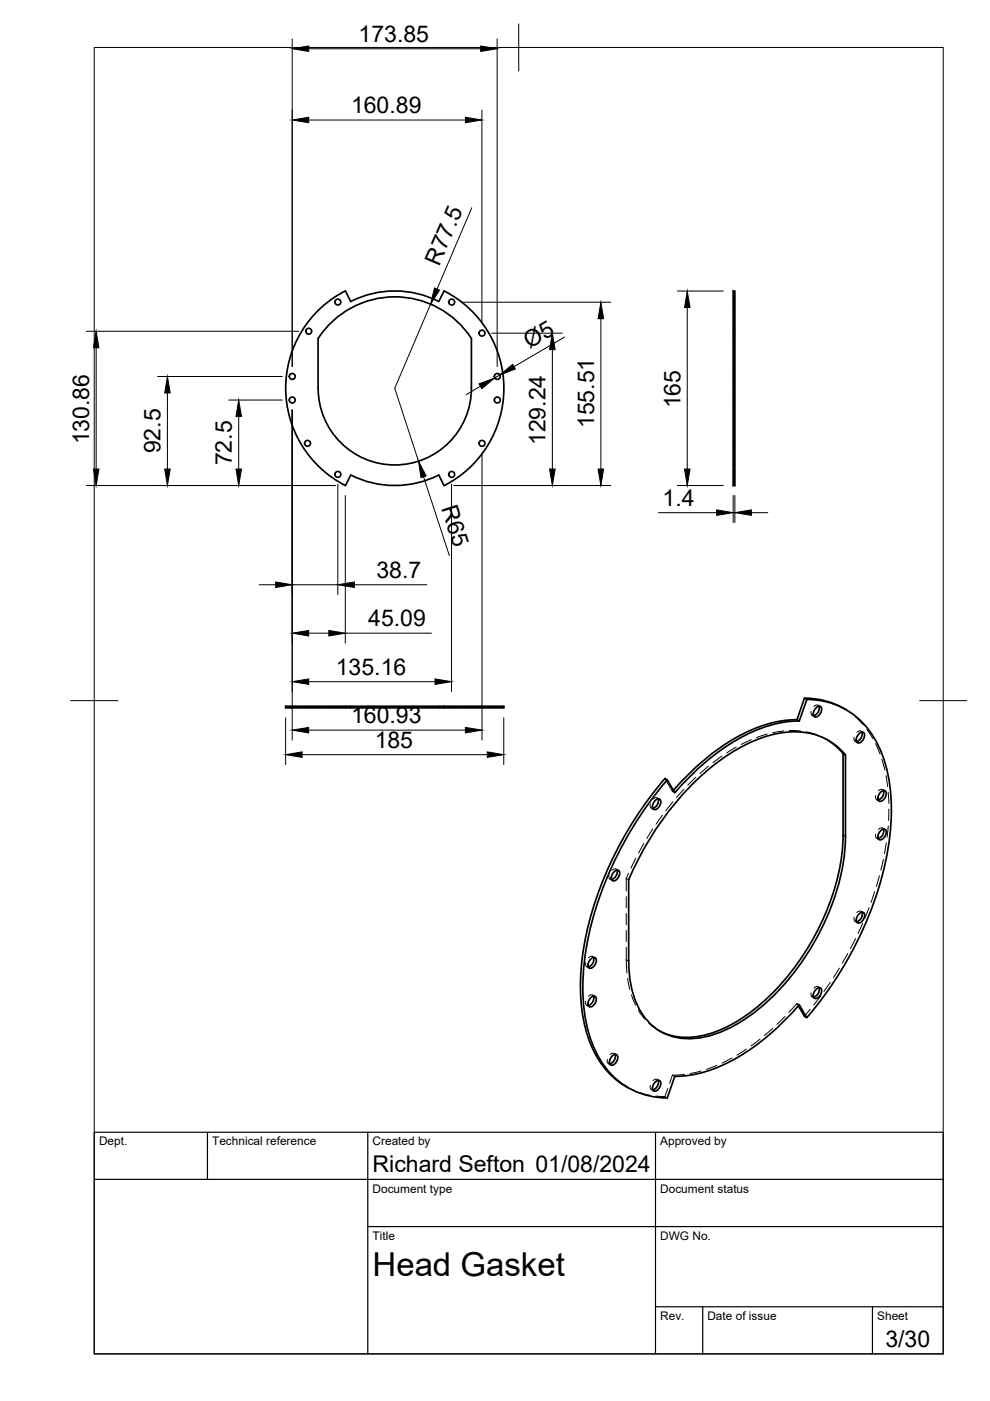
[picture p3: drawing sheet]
<svg xmlns="http://www.w3.org/2000/svg" width="210mm" height="297mm" viewBox="0 0 210 297" stroke-linecap="round" stroke-linejoin="round" font-family="sans-serif">
<!-- layer: Visible -->
<g fill="none" stroke="#000" stroke-width=".36">
<path d="M67.4 71.8v10.5M67.5 71.8a19.4 19.4 0 0 1 32.4 0v10.5a16.2 16.2 0 0 1-16.2 16.3 16.2 16.2 0 0 1-16.2-16.3M73.2 61.7a23.2 23.2 0 0 0-12.6 20.6 23.2 23.2 0 0 0 12.6 20.7l1.2-2.3a20.6 20.6 0 0 0 18.6 0l1.1 2.3M73.2 61.7l1.2 2.2a20.6 20.6 0 0 1 18.6 0l1.2-2.2a23.1 23.1 0 0 1 12.6 20.6 23.1 23.1 0 0 1-12.6 20.7M155.4 61.7h.4v41.3h-.4zM73.2 149.7v.4h-12.6v-.4h33.5M74.4 149.7v.4h-1.2M74.4 150.1h18.6M93 149.7v.4h1.1v-.4M94.1 149.7h12.7v.4h-12.7M169 152.6a28.2 28.2 0 0 0-15.5 5.4 53.7 53.7 0 0 0-10.7 9.6M169.5 152.9a30 30 0 0 0-17.7 6.9l-4.4 3.8-4.3 4.5"/>
<path d="M170.6 148l.5 .3-1.6 4.6-.5-.3zM170.6 148a16.4 16.4 0 0 1 8.7 2.5M171.1 148.3a16.7 16.7 0 0 1 15.9 11.6 40 40 0 0 1 1 21.9 76.6 76.6 0 0 1-16.9 34M173 150.1a.65 .65 0 0 1 1.1-.1 1.54 1.54 0 0 1-1.4 2 1.42 1.42 0 0 1 .3-1.9zM173.7 149.7a1.74 1.74 0 0 1-1.2 2M175.4 156.8l2 1.6 1.4 1.4M178.8 159.8v17.2a49.6 49.6 0 0 1-10.3 28 40.5 40.5 0 0 1-16.2 13.5 14.8 14.8 0 0 1-12.5 .1M178.8 159.8l.5 .3v17.2a48.6 48.6 0 0 1-9.2 26.5 42.7 42.7 0 0 1-15.7 14.3 15.9 15.9 0 0 1-13.1 1.2 13 13 0 0 1-7.3-9.5l-.6-3.9-.1-2.1v-17.3a60.4 60.4 0 0 1 21.5-26.8 24.1 24.1 0 0 1 16-4.4 13.3 13.3 0 0 1 8.5 4.8M182.1 155.6a.65 .65 0 0 1 1.1-.1 1.54 1.54 0 0 1-1.4 2 1.42 1.42 0 0 1 .3-1.9zM182.8 155.2a1.74 1.74 0 0 1-1.2 2M138.9 169.7a.65 .65 0 0 1 1.1-.1 1.54 1.54 0 0 1-1.4 2 1.42 1.42 0 0 1 .3-1.9zM139.6 169.4a1.74 1.74 0 0 1-1.2 2"/>
<path d="M141.5 165.3a75.4 75.4 0 0 0-17.5 38.1 35.7 35.7 0 0 0 2.2 19.4 16.4 16.4 0 0 0 15.3 10l1.6-4.6M143.1 168.1l-1.6-2.8-.5-.2a75.3 75.3 0 0 0-17.5 37.9 35.8 35.8 0 0 0 2.4 19.9 17.2 17.2 0 0 0 7.3 7.7M186.7 176.1a.65 .65 0 0 1 1.1 0 1.54 1.54 0 0 1-1.4 1.9 1.42 1.42 0 0 1 .3-1.9zM186.7 167.9a.65 .65 0 0 1 1.1 0 1.54 1.54 0 0 1-1.4 1.9 1.42 1.42 0 0 1 .3-1.9zM187.3 175.8a1.74 1.74 0 0 1-1.1 2M187.3 167.6a1.74 1.74 0 0 1-1.1 2M130.2 184.8a.65 .65 0 0 1 1.1 0 1.54 1.54 0 0 1-1.4 1.9 1.42 1.42 0 0 1 .3-1.9zM130.8 184.5a1.74 1.74 0 0 1-1.1 2M182.2 193.7a.65 .65 0 0 1 1.1 0 1.54 1.54 0 0 1-1.5 2 1.42 1.42 0 0 1 .4-2zM182.8 193.4a1.74 1.74 0 0 1-1.2 2M125.3 211.5a.65 .65 0 0 1 1.1 0 1.54 1.54 0 0 1-1.5 1.9 1.42 1.42 0 0 1 .4-1.9zM125.3 203.3a.65 .65 0 0 1 1.1 0 1.54 1.54 0 0 1-1.5 1.9 1.42 1.42 0 0 1 .4-1.9z"/>
<path d="M125.9 211.2a1.74 1.74 0 0 1-1.2 2M125.9 203a1.74 1.74 0 0 1-1.2 2M169.3 213.3l1.3 2.2 .5 .3-1.6-2.8a46.2 46.2 0 0 1-19.2 14 22.4 22.4 0 0 1-7.2 1.2M173 209.7a.65 .65 0 0 1 1.1 0 1.54 1.54 0 0 1-1.4 2 1.42 1.42 0 0 1 .3-2zM173.7 209.4a1.74 1.74 0 0 1-1.2 2M129.8 223.9a.65 .65 0 0 1 1.1-.1 1.54 1.54 0 0 1-1.4 2 1.42 1.42 0 0 1 .3-1.9zM130.4 223.5a1.74 1.74 0 0 1-1.1 2.1M138.9 229.4a.65 .65 0 0 1 1.1-.1 1.54 1.54 0 0 1-1.4 2 1.42 1.42 0 0 1 .3-1.9zM139.6 229.1a1.74 1.74 0 0 1-1.2 2"/>
<circle cx="62" cy="79.8" r=".62"/>
<circle cx="65.5" cy="70.2" r=".62"/>
<circle cx="71.6" cy="64" r=".62"/>
<circle cx="95.8" cy="64" r=".62"/>
<circle cx="102.2" cy="70.6" r=".62"/>
<circle cx="105.4" cy="79.8" r=".62"/>
<circle cx="62" cy="84.8" r=".62"/>
<circle cx="65.2" cy="94" r=".62"/>
<circle cx="102.2" cy="94" r=".62"/>
<circle cx="105.4" cy="84.8" r=".62"/>
<circle cx="71.6" cy="100.6" r=".62"/>
<circle cx="95.8" cy="100.6" r=".62"/>
</g>
<!-- layer: Hidden -->
<g fill="none" stroke="#000" stroke-width=".21">
<path d="M155.4 71.8h.4M155.4 63.9h.4M155.4 70h.4M155.4 71.3h.4M155.4 63.4h.4M155.4 64.7h.4M155.4 69.6h.4M155.4 70.9h.4M155.4 79.2h.4M155.4 62.9h.4M155.4 84.2h.4M155.4 85.5h.4"/>
<path d="M155.4 100h.4M155.4 93.4h.4M155.4 94.6h.4M155.4 98.6h.4M155.4 80.4h.4M155.4 100.7h.4M155.4 101.2h.4M61.3 149.7v.4M62.6 149.7v.4M64.6 149.7v.4M64.8 149.7v.4M65.8 149.7v.4"/>
<path d="M66.1 149.7v.4M67.4 149.7v.4M71 149.7v.4M72.3 149.7v.4M95.1 149.7v.4M96.4 149.7v.4M99.9 149.7v.4M101.6 149.7v.4M102.8 149.7v.4M104.8 149.7v.4M106.1 149.7v.4M156.1 158.4l-2 1.2"/>
<path d="M159.3 156.8l-2.2 1M162.7 155.6l-2.3 .8M166.2 155l-2.4 .3M167.4 154.9l2.3 .1M170.9 155.2l2.3 .6M172 150.8a.64 .64 0 0 0 .5 1M172.2 151.7l.5 .3M173.5 149.5l.4 .3M173.7 149.8a.62 .62 0 0 0-1.1 0M174.3 156.3l1.1 .5M175.1 156.7l.5 .3M178.9 150.2l1.5 1"/>
<path d="M181.1 156.3a.62 .62 0 0 0 .5 .9M181.3 157.2l.5 .3M181.4 152l1.6 1.7M182.5 155l.5 .3M182.8 155.2a.65 .65 0 0 0-1.1 .1M183.8 154.6l1.3 2M185.6 157.7l1 2.2M136.5 178.8l-1.1 2.1M137.9 170.4a.61 .61 0 0 0 .5 1M138.1 171.3l.5 .3M138.4 175.8l-1.3 2M139.3 169.2l.5 .2"/>
<path d="M139.5 169.4a.63 .63 0 0 0-1 0M140.5 172.8l-1.4 2M141 165.1l1.6 2.7M142.6 167.8l.5 .3M142.7 170l-1.5 1.9M142.8 167.6l-.2 .2M145 167.3l-1.6 1.8M147.5 164.8l-1.7 1.7M150.2 162.4l-1.8 1.6M153.1 160.3l-1.9 1.4M185.7 176.9a.61 .61 0 0 0 .5 .9M185.7 168.7a.62 .62 0 0 0 .5 .9"/>
<path d="M185.9 177.7l.5 .3M185.9 169.6l.5 .2M187 161l.6 2.3M187.1 175.6l.5 .3M187.1 167.4l.5 .3M187.3 175.8a.63 .63 0 0 0-1.1 0M187.3 167.6a.65 .65 0 0 0-1.1 0M187.9 164.5l.3 2.3M187.9 178.7l-.4 2.3M188.3 168l.2 2.4M188.3 175.1l-.2 2.4M188.5 171.5l-.1 2.4"/>
<path d="M129.1 185.5a.62 .62 0 0 0 .6 1M129.4 186.4l.5 .3M130.6 184.3l.5 .3M130.8 184.5a.62 .62 0 0 0-1.1 0M132.8 186.3v2.6M132.8 190.1v2.4M132.8 193.7v2.4M132.8 197.3v2.3M132.8 186.3l.5 .2M133.3 185.2l-.5 1.1M134.8 181.9l-1 2.2M181.1 194.5a.61 .61 0 0 0 .5 .9"/>
<path d="M181.3 195.4l.5 .3M181.4 199l-1.1 2.1M182.6 193.2l.4 .3M182.8 193.4a.63 .63 0 0 0-1.1 .1M182.9 195.8l-1 2.1M184.3 192.5l-.9 2.2M185.4 189.1l-.7 2.2M186.5 185.7l-.7 2.2M187.3 182.2l-.5 2.3M124.2 212.2a.64 .64 0 0 0 .5 1M124.2 204.1a.64 .64 0 0 0 .5 .9M124.4 213.1l.5 .3"/>
<path d="M124.4 205l.5 .2M125.7 211l.5 .3M125.7 202.8l.5 .3M125.9 211.2a.62 .62 0 0 0-1.1 0M125.9 203a.62 .62 0 0 0-1.1 .1M132.8 200.8l.1 5.5M133.1 207.4l.4 2.4M133.9 210.9l.9 2.2M135.3 214.2l1.4 1.9M137.6 217l2.2 1.6M139.6 218.4l.4 .3M163.9 218l-1.8 1.6"/>
<path d="M166.4 215.5l-1.7 1.7M169 212.8l-1.8 1.9M169 212.8l.3 .5M169 212.8l.5 .2M171.8 214l-1.2 1.5M172 210.5a.64 .64 0 0 0 .5 .9M172.2 211.4l.5 .3M173.5 209.2l.4 .3M173.7 209.5a.62 .62 0 0 0-1.1 0M174 211.2l-1.5 1.9M176 208.3l-1.3 1.9M178 205.3l-1.3 2"/>
<path d="M179.7 202.2l-1.1 2M128.8 224.6a.62 .62 0 0 0 .5 1M129 225.5l.5 .3M130.2 223.3l.5 .3M130.4 223.6a.62 .62 0 0 0-1.1 0M132.7 230.3l1.7 .9M135.6 231.6l2.3 .6M137.9 230.1a.61 .61 0 0 0 .5 1M138.1 231l.5 .3M139 232.4l2 .1M139.3 228.9l.5 .2M139.5 229.1a.63 .63 0 0 0-1 0"/>
<path d="M141 232.5l.5 .3M141.6 230.8l-.6 1.7M142.6 228l-.6 1.7M142.6 228l.5 .2M145.1 227.8l-2.5 .2M148.7 227.1l-2.4 .5M152 225.9l-2.2 .8M155.2 224.3l-2.1 1.1M158.3 222.4l-2 1.3M161.1 220.3l-1.9 1.4"/>
</g>
<!-- layer: Hidden Narrow -->
<path d="M132.8 203.5l.5 .3" fill="none" stroke="#000" stroke-width=".21"/>
<!-- layer: Visible Narrow -->
<path d="M178.8 177l.5 .3" fill="none" stroke="#000" stroke-width=".21"/>
<!-- layer: BORDER -->
<path d="M20 10.1h180v276.9h-180zM110 5.1v10M15 148.6h10M195 148.6h10" fill="none" stroke="#000" stroke-width=".21"/>
<!-- layer: TITLEBLOCK -->
<path d="M20 240.1h180v46.9h-180zM20 250h180M44 240.1v9.9M78 240.1v46.9M139 240.1v46.9M78 260.1h122M139 277.1h61M149 277.1v9.9M185 277.1v9.9" fill="none" stroke="#000" stroke-width=".25"/>
<!-- layer: FD_Dimensions -->
<g fill="none" stroke="#000" stroke-width=".21">
<path d="M62 8.2v69.5M65.4 10.3h36.5M105.4 8.2v69.5M65.4 25.4h33.3M102.2 23.3v45.2M100 44l-7.3 17.3M18.3 70.2h45.1M20.4 73.7v25.7M33.4 79.8h26.5M91.3 64.5l-7.6 17.8 5 15.5M97.8 64.1h31.7M104.3 70.6h14.9"/>
<path d="M106 79.5l-1.1 .6M117.1 74.1v25.3M119.7 71.5l-10.7 6.3M127.4 67.6v31.8M143.6 61.7h9.8M145.7 65.2v34.2M35.5 83.3v16.1M48.5 84.8h11.4M50.6 88.3v11.1M62 86.9v70M101.9 81.9l-3.1 1.8M102.2 96.1v60.8"/>
<path d="M18.3 102.9h52.8M71.6 102.7v23.4M73.2 105.1v31.3M89.8 101.1l5.5 16.7M95.7 102.7v43.9M96.2 102.9h33.3M139.6 108.7h12.4M143.6 102.9h9.8M155.4 105.1v5.7M155.4 108.7h.4M155.8 105.1v5.7M159.3 108.7h3.5"/>
<path d="M54.9 124h3.6M62 124h9.6M65.4 134.2h4.3M73.2 134.2h18.3M75.1 124h15.4M60.6 152.2v9.9M65.4 154.8h33.3M65.4 144.5h26.8M106.8 152.2v9.9M64.1 160h39.2"/>
</g>
<g fill="#000" stroke="#000" stroke-width=".21">
<path d="M62 10.3l3.4-.6v1.2zM101.9 9.7l3.5 .6-3.5 .6zM62 25.4l3.4-.5v1.1zM98.7 24.9l3.5 .5-3.5 .6zM20.4 70.2l.6 3.5h-1.2zM92.1 61.1l1.1 .4-1.9 3zM106 79.5l2.7-2.3 .6 1zM117.1 70.6l.6 3.5h-1.2zM127.4 64.1l.6 3.5h-1.2zM145.7 61.7l.6 3.5h-1.2zM19.8 99.4h1.2l-.6 3.5zM34.9 99.4h1.2l-.6 3.5z"/>
<path d="M35.5 79.8l.6 3.5h-1.2zM50 99.4h1.2l-.6 3.5zM50.6 84.8l.6 3.5h-1.2zM101.6 81.4l3.3-1.3-2.7 2.3zM116.5 99.4h1.2l-.6 3.5zM126.8 99.4h1.2l-.6 3.5zM145.1 99.4h1.2l-.6 3.5zM88.7 97.8l1.7 3.1-1.1 .4zM152 108.1l3.4 .6-3.4 .6zM155.8 108.7l3.5-.6v1.2zM58.5 123.4l3.5 .6-3.5 .6zM62 134.2l3.4-.5v1.1z"/>
<path d="M69.7 133.7l3.5 .5-3.5 .6zM71.6 124l3.5-.6v1.2zM60.6 160l3.5-.6v1.2zM62 154.8l3.4-.6v1.2zM62 144.5l3.4-.6v1.2zM92.2 143.9l3.5 .6-3.5 .6zM98.7 154.2l3.5 .6-3.5 .6zM103.3 159.4l3.5 .6-3.5 .6z"/>
</g>
<text font-size="7" x="79" y="270.6">Head Gasket</text>
<g font-size="4.9">
<text x="76" y="8.9">173.85</text>
<text x="74.4" y="24">160.89</text>
<text x="93.1" y="56.6" transform="rotate(-67 93.1 56.6)">R77.5</text>
<text x="112.3" y="74" transform="rotate(-30 112.3 74)">Ø5</text>
<text x="144.3" y="86.6" transform="rotate(-90 144.3 86.6)">165</text>
<text x="18.9" y="94.2" transform="rotate(-90 18.9 94.2)">130.86</text>
<text x="115.7" y="94.4" transform="rotate(-90 115.7 94.4)">129.24</text>
<text x="125.9" y="90.8" transform="rotate(-90 125.9 90.8)">155.51</text>
<text x="34.1" y="96.1" transform="rotate(-90 34.1 96.1)">92.5</text>
<text x="49.1" y="98.7" transform="rotate(-90 49.1 98.7)">72.5</text>
<text x="93.5" y="107.7" transform="rotate(72 93.5 107.7)">R65</text>
<text x="140.5" y="107.3">1.4</text>
<text x="79.8" y="122.5">38.7</text>
<text x="78.1" y="132.8">45.09</text>
<text x="71.2" y="143.1">135.16</text>
<text x="74.4" y="153.3">160.93</text>
<text x="79.4" y="158.5">185</text>
<text x="79" y="248.5">Richard Sefton 01/08/2024</text>
<text x="187.7" y="285.7">3/30</text>
</g>
<g font-size="2.5">
<text x="21" y="242.9">Dept.</text>
<text x="45" y="242.9">Technical reference</text>
<text x="79" y="242.9">Created by</text>
<text x="140" y="242.9">Approved by</text>
<text x="79" y="252.8">Document type</text>
<text x="140" y="252.8">Document status</text>
<text x="79" y="262.9">Title</text>
<text x="140" y="262.9">DWG No.</text>
<text x="140" y="279.9">Rev.</text>
<text x="150" y="279.9">Date of issue</text>
<text x="186" y="279.9">Sheet</text>
</g>
</svg>
